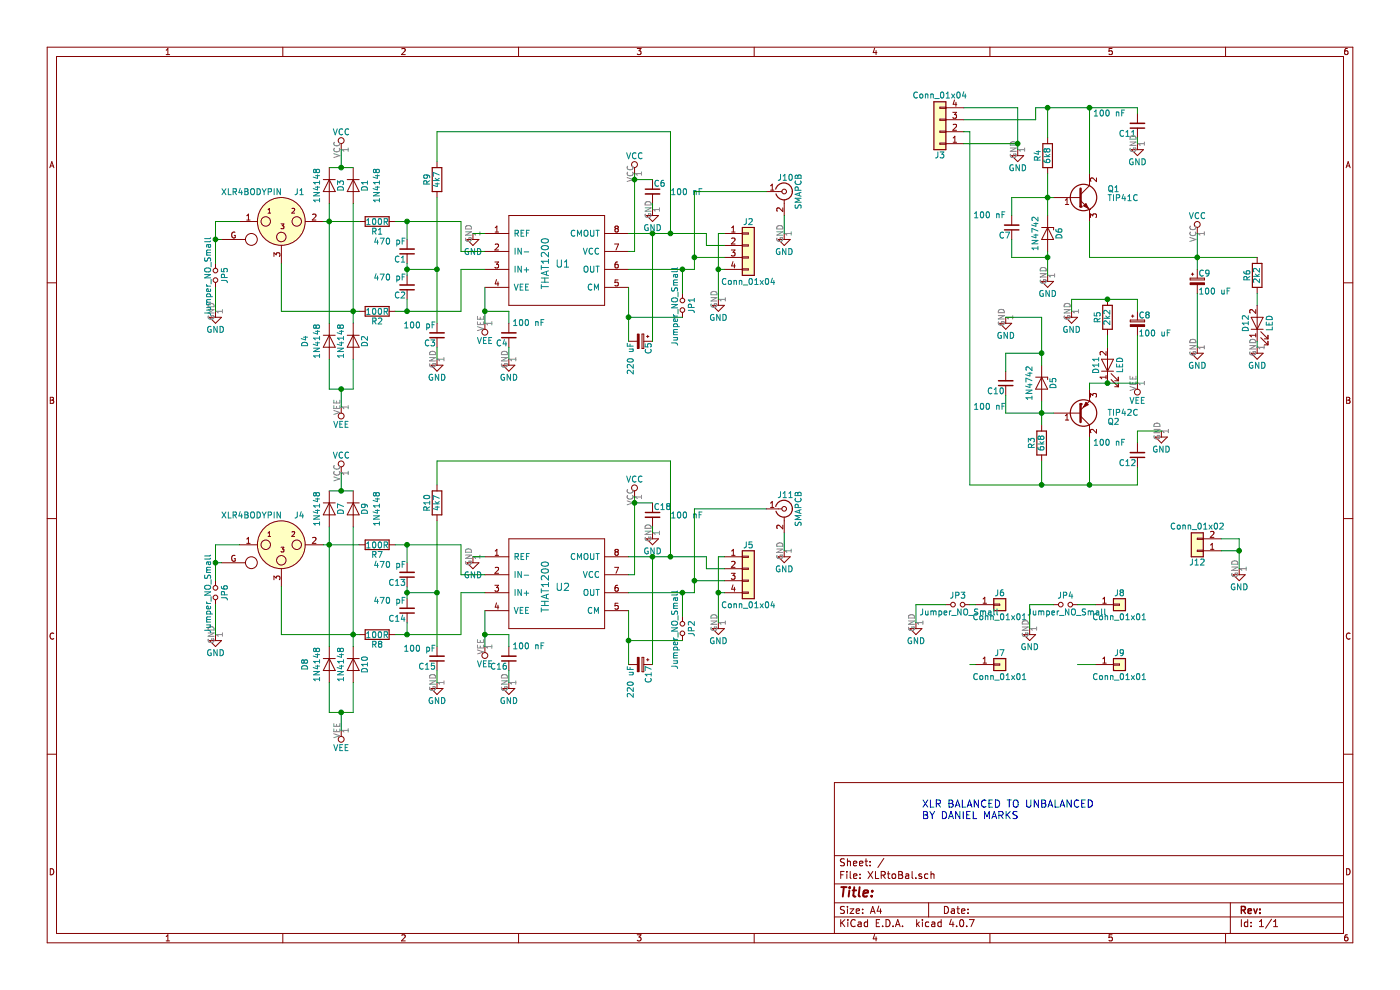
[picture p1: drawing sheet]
EESchema Schematic File Version 2
LIBS:XLRtoBal-rescue
LIBS:that1200
LIBS:power
LIBS:device
LIBS:switches
LIBS:relays
LIBS:motors
LIBS:transistors
LIBS:conn
LIBS:linear
LIBS:regul
LIBS:74xx
LIBS:cmos4000
LIBS:adc-dac
LIBS:memory
LIBS:xilinx
LIBS:microcontrollers
LIBS:dsp
LIBS:microchip
LIBS:analog_switches
LIBS:motorola
LIBS:texas
LIBS:intel
LIBS:audio
LIBS:interface
LIBS:digital-audio
LIBS:philips
LIBS:display
LIBS:cypress
LIBS:siliconi
LIBS:opto
LIBS:atmel
LIBS:contrib
LIBS:valves
LIBS:xlr4
LIBS:XLRtoBal-cache
EELAYER 25 0
EELAYER END
$Descr A4 11693 8268
encoding utf-8
Sheet 1 1
Title ""
Date ""
Rev ""
Comp ""
Comment1 ""
Comment2 ""
Comment3 ""
Comment4 ""
$EndDescr
$Comp
L GND #PWR1
U 1 1
P 1800 2600
F 0 "#PWR1" H 1800 2350 50  0001 C CNN
F 1 "GND" H 1800 2450 50  0000 C CNN
F 2 "" H 1800 2600 50  0001 C CNN
F 3 "" H 1800 2600 50  0001 C CNN
	1    1800 2600
	1    0    0    -1  
$EndComp
$Comp
L C_Small C1
U 1 1
P 3400 2100
F 0 "C1" H 3410 2170 50  0000 L CNN
F 1 "470 pF" H 3410 2020 50  0000 L CNN
F 2 "Capacitors_THT:C_Disc_D5.0mm_W2.5mm_P5.00mm" H 3400 2100 50  0001 C CNN
F 3 "" H 3400 2100 50  0001 C CNN
F 4 "C263196" H 3400 2100 60  0001 C CNN "LCSC"
	1    3400 2100
	-1   0    0    1   
$EndComp
$Comp
L R R1
U 1 1
P 3150 1850
F 0 "R1" V 3230 1850 50  0000 C CNN
F 1 "100R" V 3150 1850 50  0000 C CNN
F 2 "Resistors_THT:R_Axial_DIN0207_L6.3mm_D2.5mm_P7.62mm_Horizontal" V 3080 1850 50  0001 C CNN
F 3 "" H 3150 1850 50  0001 C CNN
F 4 "C57438" V 3150 1850 60  0001 C CNN "LCSC"
	1    3150 1850
	0    1    1    0   
$EndComp
$Comp
L R R2
U 1 1
P 3150 2600
F 0 "R2" V 3230 2600 50  0000 C CNN
F 1 "100R" V 3150 2600 50  0000 C CNN
F 2 "Resistors_THT:R_Axial_DIN0207_L6.3mm_D2.5mm_P7.62mm_Horizontal" V 3080 2600 50  0001 C CNN
F 3 "" H 3150 2600 50  0001 C CNN
F 4 "C57438" V 3150 2600 60  0001 C CNN "LCSC"
	1    3150 2600
	0    1    1    0   
$EndComp
$Comp
L C_Small C2
U 1 1
P 3400 2400
F 0 "C2" H 3410 2470 50  0000 L CNN
F 1 "470 pF" H 3410 2320 50  0000 L CNN
F 2 "Capacitors_THT:C_Disc_D5.0mm_W2.5mm_P5.00mm" H 3400 2400 50  0001 C CNN
F 3 "" H 3400 2400 50  0001 C CNN
F 4 "C263196" H 3400 2400 60  0001 C CNN "LCSC"
	1    3400 2400
	-1   0    0    1   
$EndComp
$Comp
L C_Small C3
U 1 1
P 3650 2800
F 0 "C3" H 3660 2870 50  0000 L CNN
F 1 "100 pF" H 3660 2720 50  0000 L CNN
F 2 "Capacitors_THT:C_Disc_D5.0mm_W2.5mm_P5.00mm" H 3650 2800 50  0001 C CNN
F 3 "" H 3650 2800 50  0001 C CNN
F 4 "C400081" H 3650 2800 60  0001 C CNN "LCSC"
	1    3650 2800
	-1   0    0    1   
$EndComp
$Comp
L GND #PWR7
U 1 1
P 3650 3000
F 0 "#PWR7" H 3650 2750 50  0001 C CNN
F 1 "GND" H 3650 2850 50  0000 C CNN
F 2 "" H 3650 3000 50  0001 C CNN
F 3 "" H 3650 3000 50  0001 C CNN
	1    3650 3000
	1    0    0    -1  
$EndComp
$Comp
L THAT1200 U1
U 1 1
P 4650 2150
F 0 "U1" H 4700 2100 60  0000 C CNN
F 1 "THAT1200" V 4550 2100 60  0000 C CNN
F 2 "Housings_DIP:DIP-8_W7.62mm_Socket" H 4650 2150 60  0001 C CNN
F 3 "" H 4650 2150 60  0001 C CNN
F 4 "C115171" H 4650 2150 60  0001 C CNN "LCSC"
	1    4650 2150
	1    0    0    -1  
$EndComp
$Comp
L VEE #PWR11
U 1 1
P 4050 2700
F 0 "#PWR11" H 4050 2550 50  0001 C CNN
F 1 "VEE" H 4050 2850 50  0000 C CNN
F 2 "" H 4050 2700 50  0001 C CNN
F 3 "" H 4050 2700 50  0001 C CNN
	1    4050 2700
	-1   0    0    1   
$EndComp
$Comp
L VCC #PWR15
U 1 1
P 5300 1450
F 0 "#PWR15" H 5300 1300 50  0001 C CNN
F 1 "VCC" H 5300 1600 50  0000 C CNN
F 2 "" H 5300 1450 50  0001 C CNN
F 3 "" H 5300 1450 50  0001 C CNN
	1    5300 1450
	1    0    0    -1  
$EndComp
$Comp
L C_Small C4
U 1 1
P 4250 2800
F 0 "C4" H 4260 2870 50  0000 L CNN
F 1 "100 nF" H 3950 2700 50  0000 L CNN
F 2 "Capacitors_THT:C_Disc_D5.0mm_W2.5mm_P5.00mm" H 4250 2800 50  0001 C CNN
F 3 "" H 4250 2800 50  0001 C CNN
F 4 "C454377" H 4250 2800 60  0001 C CNN "LCSC"
	1    4250 2800
	-1   0    0    1   
$EndComp
$Comp
L GND #PWR13
U 1 1
P 4250 3000
F 0 "#PWR13" H 4250 2750 50  0001 C CNN
F 1 "GND" H 4250 2850 50  0000 C CNN
F 2 "" H 4250 3000 50  0001 C CNN
F 3 "" H 4250 3000 50  0001 C CNN
	1    4250 3000
	1    0    0    -1  
$EndComp
$Comp
L C_Small C6
U 1 1
P 5450 1600
F 0 "C6" H 5460 1670 50  0000 L CNN
F 1 "100 nF" H 5600 1600 50  0000 L CNN
F 2 "Capacitors_THT:C_Disc_D5.0mm_W2.5mm_P5.00mm" H 5450 1600 50  0001 C CNN
F 3 "" H 5450 1600 50  0001 C CNN
F 4 "C454377" H 5450 1600 60  0001 C CNN "LCSC"
	1    5450 1600
	1    0    0    -1  
$EndComp
$Comp
L GND #PWR17
U 1 1
P 5450 1750
F 0 "#PWR17" H 5450 1500 50  0001 C CNN
F 1 "GND" H 5450 1600 50  0000 C CNN
F 2 "" H 5450 1750 50  0001 C CNN
F 3 "" H 5450 1750 50  0001 C CNN
	1    5450 1750
	1    0    0    -1  
$EndComp
$Comp
L GND #PWR9
U 1 1
P 3950 1950
F 0 "#PWR9" H 3950 1700 50  0001 C CNN
F 1 "GND" H 3950 1800 50  0000 C CNN
F 2 "" H 3950 1950 50  0001 C CNN
F 3 "" H 3950 1950 50  0001 C CNN
	1    3950 1950
	1    0    0    -1  
$EndComp
$Comp
L D D1
U 1 1
P 2950 1550
F 0 "D1" H 2950 1650 50  0000 C CNN
F 1 "1N4148" H 2950 1750 50  0000 C CNN
F 2 "Diodes_THT:D_DO-35_SOD27_P7.62mm_Horizontal" H 2950 1550 50  0001 C CNN
F 3 "" H 2950 1550 50  0001 C CNN
F 4 "C14516" H 2950 1550 60  0001 C CNN "LCSC"
	1    2950 1550
	0    1    1    0   
$EndComp
$Comp
L D D3
U 1 1
P 2750 1550
F 0 "D3" H 2750 1650 50  0000 C CNN
F 1 "1N4148" H 2750 1450 50  0000 C CNN
F 2 "Diodes_THT:D_DO-35_SOD27_P7.62mm_Horizontal" H 2750 1550 50  0001 C CNN
F 3 "" H 2750 1550 50  0001 C CNN
F 4 "C14516" H 2750 1550 60  0001 C CNN "LCSC"
	1    2750 1550
	0    1    1    0   
$EndComp
$Comp
L VCC #PWR3
U 1 1
P 2850 1250
F 0 "#PWR3" H 2850 1100 50  0001 C CNN
F 1 "VCC" H 2850 1400 50  0000 C CNN
F 2 "" H 2850 1250 50  0001 C CNN
F 3 "" H 2850 1250 50  0001 C CNN
	1    2850 1250
	1    0    0    -1  
$EndComp
$Comp
L D D2
U 1 1
P 2950 2850
F 0 "D2" H 2950 2950 50  0000 C CNN
F 1 "1N4148" H 2950 2750 50  0000 C CNN
F 2 "Diodes_THT:D_DO-35_SOD27_P7.62mm_Horizontal" H 2950 2850 50  0001 C CNN
F 3 "" H 2950 2850 50  0001 C CNN
F 4 "C14516" H 2950 2850 60  0001 C CNN "LCSC"
	1    2950 2850
	0    1    1    0   
$EndComp
$Comp
L D D4
U 1 1
P 2750 2850
F 0 "D4" H 2750 2650 50  0000 C CNN
F 1 "1N4148" H 2750 2750 50  0000 C CNN
F 2 "Diodes_THT:D_DO-35_SOD27_P7.62mm_Horizontal" H 2750 2850 50  0001 C CNN
F 3 "" H 2750 2850 50  0001 C CNN
F 4 "C14516" H 2750 2850 60  0001 C CNN "LCSC"
	1    2750 2850
	0    1    1    0   
$EndComp
$Comp
L VEE #PWR4
U 1 1
P 2850 3400
F 0 "#PWR4" H 2850 3250 50  0001 C CNN
F 1 "VEE" H 2850 3550 50  0000 C CNN
F 2 "" H 2850 3400 50  0001 C CNN
F 3 "" H 2850 3400 50  0001 C CNN
	1    2850 3400
	-1   0    0    1   
$EndComp
$Comp
L Jumper_NO_Small JP1
U 1 1
P 5700 2550
F 0 "JP1" H 5700 2630 50  0000 C CNN
F 1 "Jumper_NO_Small" H 5710 2490 50  0000 C CNN
F 2 "Pin_Headers:Pin_Header_Straight_1x02_Pitch2.54mm" H 5700 2550 50  0001 C CNN
F 3 "" H 5700 2550 50  0001 C CNN
	1    5700 2550
	0    1    1    0   
$EndComp
$Comp
L Conn_01x04 J2
U 1 1
P 6250 2050
F 0 "J2" H 6250 2250 50  0000 C CNN
F 1 "Conn_01x04" H 6250 1750 50  0000 C CNN
F 2 "Connectors_Terminal_Blocks:TerminalBlock_bornier-4_P5.08mm" H 6250 2050 50  0001 C CNN
F 3 "" H 6250 2050 50  0001 C CNN
F 4 "C395849" H 6250 2050 60  0001 C CNN "LCSC"
	1    6250 2050
	1    0    0    -1  
$EndComp
$Comp
L GND #PWR19
U 1 1
P 6000 2500
F 0 "#PWR19" H 6000 2250 50  0001 C CNN
F 1 "GND" H 6000 2350 50  0000 C CNN
F 2 "" H 6000 2500 50  0001 C CNN
F 3 "" H 6000 2500 50  0001 C CNN
	1    6000 2500
	1    0    0    -1  
$EndComp
$Comp
L Conn_01x04 J3
U 1 1
P 7850 1100
F 0 "J3" H 7850 1300 50  0000 C CNN
F 1 "Conn_01x04" H 7850 800 50  0000 C CNN
F 2 "XLRtoBal:TerminalBlock_bornier-4_P5.08mm_with_spade" H 7850 1100 50  0001 C CNN
F 3 "" H 7850 1100 50  0001 C CNN
F 4 "C395849" H 7850 1100 60  0001 C CNN "LCSC"
	1    7850 1100
	-1   0    0    1   
$EndComp
$Comp
L TIP41C Q1
U 1 1
P 9000 1650
F 0 "Q1" H 9250 1725 50  0000 L CNN
F 1 "TIP41C" H 9250 1650 50  0000 L CNN
F 2 "TO_SOT_Packages_THT:TO-220-3_Vertical" H 9250 1575 50  0001 L CIN
F 3 "" H 9000 1650 50  0001 L CNN
F 4 "C358526" H 9000 1650 60  0001 C CNN "LCSC"
	1    9000 1650
	1    0    0    -1  
$EndComp
$Comp
L D_Zener D6
U 1 1
P 8750 1950
F 0 "D6" H 8750 2050 50  0000 C CNN
F 1 "1N4742" H 8750 1850 50  0000 C CNN
F 2 "Diodes_THT:D_DO-41_SOD81_P7.62mm_Horizontal" H 8750 1950 50  0001 C CNN
F 3 "" H 8750 1950 50  0001 C CNN
F 4 "C36751" H 8750 1950 60  0001 C CNN "LCSC"
	1    8750 1950
	0    1    1    0   
$EndComp
$Comp
L GND #PWR28
U 1 1
P 8950 2600
F 0 "#PWR28" H 8950 2350 50  0001 C CNN
F 1 "GND" H 8950 2450 50  0000 C CNN
F 2 "" H 8950 2600 50  0001 C CNN
F 3 "" H 8950 2600 50  0001 C CNN
	1    8950 2600
	1    0    0    -1  
$EndComp
$Comp
L R R4
U 1 1
P 8750 1300
F 0 "R4" V 8830 1300 50  0000 C CNN
F 1 "6k8" V 8750 1300 50  0000 C CNN
F 2 "Resistors_THT:R_Axial_DIN0309_L9.0mm_D3.2mm_P12.70mm_Horizontal" V 8680 1300 50  0001 C CNN
F 3 "" H 8750 1300 50  0001 C CNN
F 4 "C176446" V 8750 1300 60  0001 C CNN "LCSC"
	1    8750 1300
	-1   0    0    1   
$EndComp
$Comp
L VCC #PWR32
U 1 1
P 10000 1950
F 0 "#PWR32" H 10000 1800 50  0001 C CNN
F 1 "VCC" H 10000 2100 50  0000 C CNN
F 2 "" H 10000 1950 50  0001 C CNN
F 3 "" H 10000 1950 50  0001 C CNN
	1    10000 1950
	1    0    0    -1  
$EndComp
$Comp
L C_Small C7
U 1 1
P 8450 1900
F 0 "C7" H 8460 1970 50  0000 L CNN
F 1 "100 nF" H 8500 1800 50  0000 L CNN
F 2 "Capacitors_THT:C_Disc_D5.0mm_W2.5mm_P5.00mm" H 8450 1900 50  0001 C CNN
F 3 "" H 8450 1900 50  0001 C CNN
F 4 "C454377" H 8450 1900 60  0001 C CNN "LCSC"
	1    8450 1900
	-1   0    0    1   
$EndComp
$Comp
L GND #PWR25
U 1 1
P 8500 1250
F 0 "#PWR25" H 8500 1000 50  0001 C CNN
F 1 "GND" H 8500 1100 50  0000 C CNN
F 2 "" H 8500 1250 50  0001 C CNN
F 3 "" H 8500 1250 50  0001 C CNN
	1    8500 1250
	1    0    0    -1  
$EndComp
$Comp
L CP_Small C9
U 1 1
P 10000 2350
F 0 "C9" H 10010 2420 50  0000 L CNN
F 1 "100 uF" H 10010 2270 50  0000 L CNN
F 2 "Capacitors_THT:CP_Radial_D10.0mm_P5.00mm" H 10000 2350 50  0001 C CNN
F 3 "" H 10000 2350 50  0001 C CNN
F 4 "C125770" H 10000 2350 60  0001 C CNN "LCSC"
	1    10000 2350
	1    0    0    -1  
$EndComp
$Comp
L GND #PWR33
U 1 1
P 10000 2900
F 0 "#PWR33" H 10000 2650 50  0001 C CNN
F 1 "GND" H 10000 2750 50  0000 C CNN
F 2 "" H 10000 2900 50  0001 C CNN
F 3 "" H 10000 2900 50  0001 C CNN
	1    10000 2900
	1    0    0    -1  
$EndComp
$Comp
L TIP42C Q2
U 1 1
P 9000 3450
F 0 "Q2" H 9250 3525 50  0000 L CNN
F 1 "TIP42C" H 9250 3450 50  0000 L CNN
F 2 "TO_SOT_Packages_THT:TO-220-3_Vertical" H 9250 3375 50  0001 L CIN
F 3 "" H 9000 3450 50  0001 L CNN
F 4 "C358527" H 9000 3450 60  0001 C CNN "LCSC"
	1    9000 3450
	1    0    0    1   
$EndComp
$Comp
L D_Zener D5
U 1 1
P 8700 3200
F 0 "D5" H 8700 3300 50  0000 C CNN
F 1 "1N4742" H 8700 3100 50  0000 C CNN
F 2 "Diodes_THT:D_DO-41_SOD81_P7.62mm_Horizontal" H 8700 3200 50  0001 C CNN
F 3 "" H 8700 3200 50  0001 C CNN
F 4 "C36751" H 8700 3200 60  0001 C CNN "LCSC"
	1    8700 3200
	0    1    1    0   
$EndComp
$Comp
L R R3
U 1 1
P 8700 3700
F 0 "R3" V 8780 3700 50  0000 C CNN
F 1 "6k8" V 8700 3700 50  0000 C CNN
F 2 "Resistors_THT:R_Axial_DIN0309_L9.0mm_D3.2mm_P12.70mm_Horizontal" V 8630 3700 50  0001 C CNN
F 3 "" H 8700 3700 50  0001 C CNN
F 4 "C176446" V 8700 3700 60  0001 C CNN "LCSC"
	1    8700 3700
	-1   0    0    1   
$EndComp
$Comp
L VEE #PWR30
U 1 1
P 9500 3200
F 0 "#PWR30" H 9500 3050 50  0001 C CNN
F 1 "VEE" H 9500 3350 50  0000 C CNN
F 2 "" H 9500 3200 50  0001 C CNN
F 3 "" H 9500 3200 50  0001 C CNN
	1    9500 3200
	-1   0    0    1   
$EndComp
$Comp
L CP_Small C8
U 1 1
P 9500 2700
F 0 "C8" H 9510 2770 50  0000 L CNN
F 1 "100 uF" H 9510 2620 50  0000 L CNN
F 2 "Capacitors_THT:CP_Radial_D10.0mm_P5.00mm" H 9500 2700 50  0001 C CNN
F 3 "" H 9500 2700 50  0001 C CNN
F 4 "C125770" H 9500 2700 60  0001 C CNN "LCSC"
	1    9500 2700
	1    0    0    -1  
$EndComp
$Comp
L C_Small C10
U 1 1
P 8400 3200
F 0 "C10" H 8410 3270 50  0000 L CNN
F 1 "100 nF" H 8400 3400 50  0000 L CNN
F 2 "Capacitors_THT:C_Disc_D5.0mm_W2.5mm_P5.00mm" H 8400 3200 50  0001 C CNN
F 3 "" H 8400 3200 50  0001 C CNN
F 4 "C454377" H 8400 3200 60  0001 C CNN "LCSC"
	1    8400 3200
	-1   0    0    1   
$EndComp
$Comp
L R R6
U 1 1
P 10500 2300
F 0 "R6" V 10580 2300 50  0000 C CNN
F 1 "2k2" V 10500 2300 50  0000 C CNN
F 2 "Resistors_THT:R_Axial_DIN0207_L6.3mm_D2.5mm_P7.62mm_Horizontal" V 10430 2300 50  0001 C CNN
F 3 "" H 10500 2300 50  0001 C CNN
F 4 "C58595" V 10500 2300 60  0001 C CNN "LCSC"
	1    10500 2300
	-1   0    0    1   
$EndComp
$Comp
L R R5
U 1 1
P 9250 2650
F 0 "R5" V 9330 2650 50  0000 C CNN
F 1 "2k2" V 9250 2650 50  0000 C CNN
F 2 "Resistors_THT:R_Axial_DIN0207_L6.3mm_D2.5mm_P7.62mm_Horizontal" V 9180 2650 50  0001 C CNN
F 3 "" H 9250 2650 50  0001 C CNN
F 4 "C58595" V 9250 2650 60  0001 C CNN "LCSC"
	1    9250 2650
	-1   0    0    1   
$EndComp
$Comp
L GND #PWR35
U 1 1
P 10500 2900
F 0 "#PWR35" H 10500 2650 50  0001 C CNN
F 1 "GND" H 10500 2750 50  0000 C CNN
F 2 "" H 10500 2900 50  0001 C CNN
F 3 "" H 10500 2900 50  0001 C CNN
	1    10500 2900
	1    0    0    -1  
$EndComp
$Comp
L GND #PWR27
U 1 1
P 8750 2300
F 0 "#PWR27" H 8750 2050 50  0001 C CNN
F 1 "GND" H 8750 2150 50  0000 C CNN
F 2 "" H 8750 2300 50  0001 C CNN
F 3 "" H 8750 2300 50  0001 C CNN
	1    8750 2300
	1    0    0    -1  
$EndComp
$Comp
L GND #PWR24
U 1 1
P 8400 2650
F 0 "#PWR24" H 8400 2400 50  0001 C CNN
F 1 "GND" H 8400 2500 50  0000 C CNN
F 2 "" H 8400 2650 50  0001 C CNN
F 3 "" H 8400 2650 50  0001 C CNN
	1    8400 2650
	1    0    0    -1  
$EndComp
$Comp
L C_Small C11
U 1 1
P 9500 1050
F 0 "C11" H 9510 1120 50  0000 L CNN
F 1 "100 nF" H 9600 950 50  0000 L CNN
F 2 "Capacitors_THT:C_Disc_D5.0mm_W2.5mm_P5.00mm" H 9500 1050 50  0001 C CNN
F 3 "" H 9500 1050 50  0001 C CNN
F 4 "C454377" H 9500 1050 60  0001 C CNN "LCSC"
	1    9500 1050
	-1   0    0    1   
$EndComp
$Comp
L GND #PWR29
U 1 1
P 9500 1200
F 0 "#PWR29" H 9500 950 50  0001 C CNN
F 1 "GND" H 9500 1050 50  0000 C CNN
F 2 "" H 9500 1200 50  0001 C CNN
F 3 "" H 9500 1200 50  0001 C CNN
	1    9500 1200
	1    0    0    -1  
$EndComp
$Comp
L C_Small C12
U 1 1
P 9500 3800
F 0 "C12" H 9510 3870 50  0000 L CNN
F 1 "100 nF" H 9600 3700 50  0000 L CNN
F 2 "Capacitors_THT:C_Disc_D5.0mm_W2.5mm_P5.00mm" H 9500 3800 50  0001 C CNN
F 3 "" H 9500 3800 50  0001 C CNN
F 4 "C454377" H 9500 3800 60  0001 C CNN "LCSC"
	1    9500 3800
	-1   0    0    1   
$EndComp
$Comp
L GND #PWR31
U 1 1
P 9700 3600
F 0 "#PWR31" H 9700 3350 50  0001 C CNN
F 1 "GND" H 9700 3450 50  0000 C CNN
F 2 "" H 9700 3600 50  0001 C CNN
F 3 "" H 9700 3600 50  0001 C CNN
	1    9700 3600
	1    0    0    -1  
$EndComp
$Comp
L GND #PWR2
U 1 1
P 1800 5300
F 0 "#PWR2" H 1800 5050 50  0001 C CNN
F 1 "GND" H 1800 5150 50  0000 C CNN
F 2 "" H 1800 5300 50  0001 C CNN
F 3 "" H 1800 5300 50  0001 C CNN
	1    1800 5300
	1    0    0    -1  
$EndComp
$Comp
L C_Small C13
U 1 1
P 3400 4800
F 0 "C13" H 3410 4870 50  0000 L CNN
F 1 "470 pF" H 3410 4720 50  0000 L CNN
F 2 "Capacitors_THT:C_Disc_D5.0mm_W2.5mm_P5.00mm" H 3400 4800 50  0001 C CNN
F 3 "" H 3400 4800 50  0001 C CNN
F 4 "C263196" H 3400 4800 60  0001 C CNN "LCSC"
	1    3400 4800
	-1   0    0    1   
$EndComp
$Comp
L R R7
U 1 1
P 3150 4550
F 0 "R7" V 3230 4550 50  0000 C CNN
F 1 "100R" V 3150 4550 50  0000 C CNN
F 2 "Resistors_THT:R_Axial_DIN0207_L6.3mm_D2.5mm_P7.62mm_Horizontal" V 3080 4550 50  0001 C CNN
F 3 "" H 3150 4550 50  0001 C CNN
F 4 "C57438" V 3150 4550 60  0001 C CNN "LCSC"
	1    3150 4550
	0    1    1    0   
$EndComp
$Comp
L R R8
U 1 1
P 3150 5300
F 0 "R8" V 3230 5300 50  0000 C CNN
F 1 "100R" V 3150 5300 50  0000 C CNN
F 2 "Resistors_THT:R_Axial_DIN0207_L6.3mm_D2.5mm_P7.62mm_Horizontal" V 3080 5300 50  0001 C CNN
F 3 "" H 3150 5300 50  0001 C CNN
F 4 "C57438" V 3150 5300 60  0001 C CNN "LCSC"
	1    3150 5300
	0    1    1    0   
$EndComp
$Comp
L C_Small C14
U 1 1
P 3400 5100
F 0 "C14" H 3410 5170 50  0000 L CNN
F 1 "470 pF" H 3410 5020 50  0000 L CNN
F 2 "Capacitors_THT:C_Disc_D5.0mm_W2.5mm_P5.00mm" H 3400 5100 50  0001 C CNN
F 3 "" H 3400 5100 50  0001 C CNN
F 4 "C263196" H 3400 5100 60  0001 C CNN "LCSC"
	1    3400 5100
	-1   0    0    1   
$EndComp
$Comp
L C_Small C15
U 1 1
P 3650 5500
F 0 "C15" H 3660 5570 50  0000 L CNN
F 1 "100 pF" H 3660 5420 50  0000 L CNN
F 2 "Capacitors_THT:C_Disc_D5.0mm_W2.5mm_P5.00mm" H 3650 5500 50  0001 C CNN
F 3 "" H 3650 5500 50  0001 C CNN
F 4 "C400081" H 3650 5500 60  0001 C CNN "LCSC"
	1    3650 5500
	-1   0    0    1   
$EndComp
$Comp
L GND #PWR8
U 1 1
P 3650 5700
F 0 "#PWR8" H 3650 5450 50  0001 C CNN
F 1 "GND" H 3650 5550 50  0000 C CNN
F 2 "" H 3650 5700 50  0001 C CNN
F 3 "" H 3650 5700 50  0001 C CNN
	1    3650 5700
	1    0    0    -1  
$EndComp
$Comp
L THAT1200 U2
U 1 1
P 4650 4850
F 0 "U2" H 4700 4800 60  0000 C CNN
F 1 "THAT1200" V 4550 4800 60  0000 C CNN
F 2 "Housings_DIP:DIP-8_W7.62mm_Socket" H 4650 4850 60  0001 C CNN
F 3 "" H 4650 4850 60  0001 C CNN
F 4 "C115171" H 4650 4850 60  0001 C CNN "LCSC"
	1    4650 4850
	1    0    0    -1  
$EndComp
$Comp
L VEE #PWR12
U 1 1
P 4050 5400
F 0 "#PWR12" H 4050 5250 50  0001 C CNN
F 1 "VEE" H 4050 5550 50  0000 C CNN
F 2 "" H 4050 5400 50  0001 C CNN
F 3 "" H 4050 5400 50  0001 C CNN
	1    4050 5400
	-1   0    0    1   
$EndComp
$Comp
L VCC #PWR16
U 1 1
P 5300 4150
F 0 "#PWR16" H 5300 4000 50  0001 C CNN
F 1 "VCC" H 5300 4300 50  0000 C CNN
F 2 "" H 5300 4150 50  0001 C CNN
F 3 "" H 5300 4150 50  0001 C CNN
	1    5300 4150
	1    0    0    -1  
$EndComp
$Comp
L C_Small C16
U 1 1
P 4250 5500
F 0 "C16" H 4260 5570 50  0000 L CNN
F 1 "100 nF" H 3950 5400 50  0000 L CNN
F 2 "Capacitors_THT:C_Disc_D5.0mm_W2.5mm_P5.00mm" H 4250 5500 50  0001 C CNN
F 3 "" H 4250 5500 50  0001 C CNN
F 4 "C454377" H 4250 5500 60  0001 C CNN "LCSC"
	1    4250 5500
	-1   0    0    1   
$EndComp
$Comp
L GND #PWR14
U 1 1
P 4250 5700
F 0 "#PWR14" H 4250 5450 50  0001 C CNN
F 1 "GND" H 4250 5550 50  0000 C CNN
F 2 "" H 4250 5700 50  0001 C CNN
F 3 "" H 4250 5700 50  0001 C CNN
	1    4250 5700
	1    0    0    -1  
$EndComp
$Comp
L C_Small C18
U 1 1
P 5450 4300
F 0 "C18" H 5460 4370 50  0000 L CNN
F 1 "100 nF" H 5600 4300 50  0000 L CNN
F 2 "Capacitors_THT:C_Disc_D5.0mm_W2.5mm_P5.00mm" H 5450 4300 50  0001 C CNN
F 3 "" H 5450 4300 50  0001 C CNN
F 4 "C454377" H 5450 4300 60  0001 C CNN "LCSC"
	1    5450 4300
	1    0    0    -1  
$EndComp
$Comp
L GND #PWR18
U 1 1
P 5450 4450
F 0 "#PWR18" H 5450 4200 50  0001 C CNN
F 1 "GND" H 5450 4300 50  0000 C CNN
F 2 "" H 5450 4450 50  0001 C CNN
F 3 "" H 5450 4450 50  0001 C CNN
	1    5450 4450
	1    0    0    -1  
$EndComp
$Comp
L GND #PWR10
U 1 1
P 3950 4650
F 0 "#PWR10" H 3950 4400 50  0001 C CNN
F 1 "GND" H 3950 4500 50  0000 C CNN
F 2 "" H 3950 4650 50  0001 C CNN
F 3 "" H 3950 4650 50  0001 C CNN
	1    3950 4650
	1    0    0    -1  
$EndComp
$Comp
L D D9
U 1 1
P 2950 4250
F 0 "D9" H 2950 4350 50  0000 C CNN
F 1 "1N4148" H 2950 4450 50  0000 C CNN
F 2 "Diodes_THT:D_DO-35_SOD27_P7.62mm_Horizontal" H 2950 4250 50  0001 C CNN
F 3 "" H 2950 4250 50  0001 C CNN
F 4 "C14516" H 2950 4250 60  0001 C CNN "LCSC"
	1    2950 4250
	0    1    1    0   
$EndComp
$Comp
L D D7
U 1 1
P 2750 4250
F 0 "D7" H 2750 4350 50  0000 C CNN
F 1 "1N4148" H 2750 4150 50  0000 C CNN
F 2 "Diodes_THT:D_DO-35_SOD27_P7.62mm_Horizontal" H 2750 4250 50  0001 C CNN
F 3 "" H 2750 4250 50  0001 C CNN
F 4 "C14516" H 2750 4250 60  0001 C CNN "LCSC"
	1    2750 4250
	0    1    1    0   
$EndComp
$Comp
L VCC #PWR5
U 1 1
P 2850 3950
F 0 "#PWR5" H 2850 3800 50  0001 C CNN
F 1 "VCC" H 2850 4100 50  0000 C CNN
F 2 "" H 2850 3950 50  0001 C CNN
F 3 "" H 2850 3950 50  0001 C CNN
	1    2850 3950
	1    0    0    -1  
$EndComp
$Comp
L D D10
U 1 1
P 2950 5550
F 0 "D10" H 2950 5650 50  0000 C CNN
F 1 "1N4148" H 2950 5450 50  0000 C CNN
F 2 "Diodes_THT:D_DO-35_SOD27_P7.62mm_Horizontal" H 2950 5550 50  0001 C CNN
F 3 "" H 2950 5550 50  0001 C CNN
F 4 "C14516" H 2950 5550 60  0001 C CNN "LCSC"
	1    2950 5550
	0    1    1    0   
$EndComp
$Comp
L D D8
U 1 1
P 2750 5550
F 0 "D8" H 2750 5350 50  0000 C CNN
F 1 "1N4148" H 2750 5450 50  0000 C CNN
F 2 "Diodes_THT:D_DO-35_SOD27_P7.62mm_Horizontal" H 2750 5550 50  0001 C CNN
F 3 "" H 2750 5550 50  0001 C CNN
F 4 "C14516" H 2750 5550 60  0001 C CNN "LCSC"
	1    2750 5550
	0    1    1    0   
$EndComp
$Comp
L VEE #PWR6
U 1 1
P 2850 6100
F 0 "#PWR6" H 2850 5950 50  0001 C CNN
F 1 "VEE" H 2850 6250 50  0000 C CNN
F 2 "" H 2850 6100 50  0001 C CNN
F 3 "" H 2850 6100 50  0001 C CNN
	1    2850 6100
	-1   0    0    1   
$EndComp
$Comp
L Jumper_NO_Small JP2
U 1 1
P 5700 5250
F 0 "JP2" H 5700 5330 50  0000 C CNN
F 1 "Jumper_NO_Small" H 5710 5190 50  0000 C CNN
F 2 "Pin_Headers:Pin_Header_Straight_1x02_Pitch2.54mm" H 5700 5250 50  0001 C CNN
F 3 "" H 5700 5250 50  0001 C CNN
	1    5700 5250
	0    1    1    0   
$EndComp
$Comp
L Conn_01x04 J5
U 1 1
P 6250 4750
F 0 "J5" H 6250 4950 50  0000 C CNN
F 1 "Conn_01x04" H 6250 4450 50  0000 C CNN
F 2 "Connectors_Terminal_Blocks:TerminalBlock_bornier-4_P5.08mm" H 6250 4750 50  0001 C CNN
F 3 "" H 6250 4750 50  0001 C CNN
F 4 "C395849" H 6250 4750 60  0001 C CNN "LCSC"
	1    6250 4750
	1    0    0    -1  
$EndComp
$Comp
L GND #PWR20
U 1 1
P 6000 5200
F 0 "#PWR20" H 6000 4950 50  0001 C CNN
F 1 "GND" H 6000 5050 50  0000 C CNN
F 2 "" H 6000 5200 50  0001 C CNN
F 3 "" H 6000 5200 50  0001 C CNN
	1    6000 5200
	1    0    0    -1  
$EndComp
Text Notes 7700 6850 0    60   ~ 0
XLR BALANCED TO UNBALANCED\nBY DANIEL MARKS
$Comp
L Conn_01x01 J6
U 1 1
P 8350 5050
F 0 "J6" H 8350 5150 50  0000 C CNN
F 1 "Conn_01x01" H 8350 4950 50  0000 C CNN
F 2 "Connectors:1pin" H 8350 5050 50  0001 C CNN
F 3 "" H 8350 5050 50  0001 C CNN
	1    8350 5050
	1    0    0    -1  
$EndComp
$Comp
L Conn_01x01 J8
U 1 1
P 9350 5050
F 0 "J8" H 9350 5150 50  0000 C CNN
F 1 "Conn_01x01" H 9350 4950 50  0000 C CNN
F 2 "Connectors:1pin" H 9350 5050 50  0001 C CNN
F 3 "" H 9350 5050 50  0001 C CNN
	1    9350 5050
	1    0    0    -1  
$EndComp
$Comp
L Conn_01x01 J9
U 1 1
P 9350 5550
F 0 "J9" H 9350 5650 50  0000 C CNN
F 1 "Conn_01x01" H 9350 5450 50  0000 C CNN
F 2 "Connectors:1pin" H 9350 5550 50  0001 C CNN
F 3 "" H 9350 5550 50  0001 C CNN
	1    9350 5550
	1    0    0    -1  
$EndComp
$Comp
L Conn_01x01 J7
U 1 1
P 8350 5550
F 0 "J7" H 8350 5650 50  0000 C CNN
F 1 "Conn_01x01" H 8350 5450 50  0000 C CNN
F 2 "Connectors:1pin" H 8350 5550 50  0001 C CNN
F 3 "" H 8350 5550 50  0001 C CNN
	1    8350 5550
	1    0    0    -1  
$EndComp
$Comp
L Conn_Coaxial J11
U 1 1
P 6550 4250
F 0 "J11" H 6560 4370 50  0000 C CNN
F 1 "SMAPCB" V 6665 4250 50  0000 C CNN
F 2 "Connectors:SMA_THT_Jack_Straight" H 6550 4250 50  0001 C CNN
F 3 "" H 6550 4250 50  0001 C CNN
F 4 "C496549" H 6550 4250 60  0001 C CNN "LCSC"
	1    6550 4250
	1    0    0    -1  
$EndComp
$Comp
L GND #PWR22
U 1 1
P 6550 4600
F 0 "#PWR22" H 6550 4350 50  0001 C CNN
F 1 "GND" H 6550 4450 50  0000 C CNN
F 2 "" H 6550 4600 50  0001 C CNN
F 3 "" H 6550 4600 50  0001 C CNN
	1    6550 4600
	1    0    0    -1  
$EndComp
$Comp
L Conn_Coaxial J10
U 1 1
P 6550 1600
F 0 "J10" H 6560 1720 50  0000 C CNN
F 1 "SMAPCB" V 6665 1600 50  0000 C CNN
F 2 "Connectors:SMA_THT_Jack_Straight" H 6550 1600 50  0001 C CNN
F 3 "" H 6550 1600 50  0001 C CNN
F 4 "C496549" H 6550 1600 60  0001 C CNN "LCSC"
	1    6550 1600
	1    0    0    -1  
$EndComp
$Comp
L GND #PWR21
U 1 1
P 6550 1950
F 0 "#PWR21" H 6550 1700 50  0001 C CNN
F 1 "GND" H 6550 1800 50  0000 C CNN
F 2 "" H 6550 1950 50  0001 C CNN
F 3 "" H 6550 1950 50  0001 C CNN
	1    6550 1950
	1    0    0    -1  
$EndComp
$Comp
L CP_Small C17
U 1 1
P 5350 5550
F 0 "C17" H 5360 5620 50  0000 L CNN
F 1 "220 uF" H 5360 5470 50  0000 L CNN
F 2 "Capacitors_THT:CP_Radial_D8.0mm_P5.00mm" H 5350 5550 50  0001 C CNN
F 3 "" H 5350 5550 50  0001 C CNN
F 4 "C239308" H 5350 5550 60  0001 C CNN "LCSC"
	1    5350 5550
	0    1    1    0   
$EndComp
$Comp
L CP_Small C5
U 1 1
P 5350 2850
F 0 "C5" H 5360 2920 50  0000 L CNN
F 1 "220 uF" H 5360 2770 50  0000 L CNN
F 2 "Capacitors_THT:CP_Radial_D8.0mm_P5.00mm" H 5350 2850 50  0001 C CNN
F 3 "" H 5350 2850 50  0001 C CNN
F 4 "C239308" H 5350 2850 60  0001 C CNN "LCSC"
	1    5350 2850
	0    1    1    0   
$EndComp
$Comp
L GND #PWR23
U 1 1
P 7650 5200
F 0 "#PWR23" H 7650 4950 50  0001 C CNN
F 1 "GND" H 7650 5050 50  0000 C CNN
F 2 "" H 7650 5200 50  0001 C CNN
F 3 "" H 7650 5200 50  0001 C CNN
	1    7650 5200
	1    0    0    -1  
$EndComp
$Comp
L GND #PWR26
U 1 1
P 8600 5250
F 0 "#PWR26" H 8600 5000 50  0001 C CNN
F 1 "GND" H 8600 5100 50  0000 C CNN
F 2 "" H 8600 5250 50  0001 C CNN
F 3 "" H 8600 5250 50  0001 C CNN
	1    8600 5250
	1    0    0    -1  
$EndComp
$Comp
L LED D11
U 1 1
P 9250 3050
F 0 "D11" H 9250 3150 50  0000 C CNN
F 1 "LED" H 9250 2950 50  0000 C CNN
F 2 "LEDs:LED_D3.0mm" H 9250 3050 50  0001 C CNN
F 3 "" H 9250 3050 50  0001 C CNN
	1    9250 3050
	0    -1   -1   0   
$EndComp
$Comp
L LED D12
U 1 1
P 10500 2700
F 0 "D12" H 10500 2800 50  0000 C CNN
F 1 "LED" H 10500 2600 50  0000 C CNN
F 2 "LEDs:LED_D3.0mm" H 10500 2700 50  0001 C CNN
F 3 "" H 10500 2700 50  0001 C CNN
	1    10500 2700
	0    -1   -1   0   
$EndComp
$Comp
L R R10
U 1 1
P 3650 4200
F 0 "R10" V 3730 4200 50  0000 C CNN
F 1 "4k7" V 3650 4200 50  0000 C CNN
F 2 "Resistors_THT:R_Axial_DIN0207_L6.3mm_D2.5mm_P7.62mm_Horizontal" V 3580 4200 50  0001 C CNN
F 3 "" H 3650 4200 50  0001 C CNN
F 4 "C57438" V 3650 4200 60  0001 C CNN "LCSC"
	1    3650 4200
	-1   0    0    1   
$EndComp
$Comp
L R R9
U 1 1
P 3650 1500
F 0 "R9" V 3730 1500 50  0000 C CNN
F 1 "4k7" V 3650 1500 50  0000 C CNN
F 2 "Resistors_THT:R_Axial_DIN0207_L6.3mm_D2.5mm_P7.62mm_Horizontal" V 3580 1500 50  0001 C CNN
F 3 "" H 3650 1500 50  0001 C CNN
F 4 "C57438" V 3650 1500 60  0001 C CNN "LCSC"
	1    3650 1500
	-1   0    0    1   
$EndComp
$Comp
L Jumper_NO_Small JP3
U 1 1
P 8000 5050
F 0 "JP3" H 8000 5130 50  0000 C CNN
F 1 "Jumper_NO_Small" H 8010 4990 50  0000 C CNN
F 2 "Pin_Headers:Pin_Header_Straight_1x02_Pitch2.54mm" H 8000 5050 50  0001 C CNN
F 3 "" H 8000 5050 50  0001 C CNN
	1    8000 5050
	1    0    0    -1  
$EndComp
$Comp
L Jumper_NO_Small JP4
U 1 1
P 8900 5050
F 0 "JP4" H 8900 5130 50  0000 C CNN
F 1 "Jumper_NO_Small" H 8910 4990 50  0000 C CNN
F 2 "Pin_Headers:Pin_Header_Straight_1x02_Pitch2.54mm" H 8900 5050 50  0001 C CNN
F 3 "" H 8900 5050 50  0001 C CNN
	1    8900 5050
	1    0    0    -1  
$EndComp
$Comp
L XLR4BODYPIN J1
U 1 1
P 2350 1850
F 0 "J1" H 2500 2100 50  0000 C CNN
F 1 "XLR4BODYPIN" H 2100 2100 50  0000 C CNN
F 2 "" H 2350 1850 50  0001 C CNN
F 3 "" H 2350 1850 50  0001 C CNN
	1    2350 1850
	1    0    0    -1  
$EndComp
$Comp
L XLR4BODYPIN J4
U 1 1
P 2350 4550
F 0 "J4" H 2500 4800 50  0000 C CNN
F 1 "XLR4BODYPIN" H 2100 4800 50  0000 C CNN
F 2 "" H 2350 4550 50  0001 C CNN
F 3 "" H 2350 4550 50  0001 C CNN
	1    2350 4550
	1    0    0    -1  
$EndComp
$Comp
L Conn_01x02 J12
U 1 1
P 10000 4600
F 0 "J12" H 10000 4700 50  0000 C CNN
F 1 "Conn_01x02" H 10000 4400 50  0000 C CNN
F 2 "XLRtoBal:TerminalBlock_bornier-2_P5.08mm_with_spade" H 10000 4600 50  0001 C CNN
F 3 "" H 10000 4600 50  0001 C CNN
	1    10000 4600
	-1   0    0    1   
$EndComp
$Comp
L GND #PWR34
U 1 1
P 10350 4750
F 0 "#PWR34" H 10350 4500 50  0001 C CNN
F 1 "GND" H 10350 4600 50  0000 C CNN
F 2 "" H 10350 4750 50  0001 C CNN
F 3 "" H 10350 4750 50  0001 C CNN
	1    10350 4750
	1    0    0    -1  
$EndComp
Wire Wire Line
	1800 1850 2000 1850
Wire Wire Line
	2700 1850 3000 1850
Wire Wire Line
	2350 2200 2350 2600
Wire Wire Line
	2350 2600 3000 2600
Wire Wire Line
	3400 2000 3400 1850
Wire Wire Line
	3300 1850 3850 1850
Wire Wire Line
	3400 2200 3400 2300
Wire Wire Line
	3400 2500 3400 2600
Wire Wire Line
	3300 2600 3850 2600
Wire Wire Line
	3650 1650 3650 2700
Wire Wire Line
	3650 2250 3400 2250
Connection ~ 3400 2250
Wire Wire Line
	3650 3000 3650 2900
Wire Wire Line
	3850 1850 3850 2100
Wire Wire Line
	3850 2100 4050 2100
Connection ~ 3400 1850
Wire Wire Line
	3850 2600 3850 2250
Wire Wire Line
	3850 2250 4050 2250
Connection ~ 3400 2600
Wire Wire Line
	4050 2400 4050 2700
Wire Wire Line
	5300 1450 5300 2100
Wire Wire Line
	4250 2700 4250 2600
Wire Wire Line
	4250 2600 4050 2600
Connection ~ 4050 2600
Wire Wire Line
	4250 3000 4250 2900
Wire Wire Line
	5450 1500 5300 1500
Connection ~ 5300 1500
Wire Wire Line
	5450 1750 5450 1700
Wire Wire Line
	4050 1950 3950 1950
Wire Wire Line
	5300 2100 5250 2100
Wire Wire Line
	2950 1700 2950 2700
Connection ~ 2950 2600
Wire Wire Line
	2950 3250 2950 3000
Wire Wire Line
	2750 3250 2950 3250
Wire Wire Line
	5250 2400 5250 2850
Wire Wire Line
	5250 2650 5700 2650
Wire Wire Line
	5700 2450 5700 2250
Wire Wire Line
	5800 2250 5250 2250
Wire Wire Line
	6000 1950 6000 2500
Wire Wire Line
	6000 2250 6050 2250
Wire Wire Line
	5800 1600 5800 2250
Wire Wire Line
	5800 2150 6050 2150
Wire Wire Line
	5250 1950 5900 1950
Wire Wire Line
	5900 1950 5900 2050
Wire Wire Line
	5900 2050 6050 2050
Wire Wire Line
	6000 1950 6050 1950
Connection ~ 6000 2250
Connection ~ 5250 2650
Wire Wire Line
	5450 2850 5450 1950
Connection ~ 5450 1950
Wire Wire Line
	8750 2100 8750 2300
Wire Wire Line
	8450 2150 8750 2150
Wire Wire Line
	9100 2150 10500 2150
Wire Wire Line
	8750 1450 8750 1800
Wire Wire Line
	8450 1650 8800 1650
Wire Wire Line
	8050 900  8500 900 
Wire Wire Line
	8650 900  9500 900 
Wire Wire Line
	9100 900  9100 1450
Wire Wire Line
	10000 1950 10000 2250
Wire Wire Line
	8450 1800 8450 1650
Connection ~ 8750 1650
Wire Wire Line
	8450 2150 8450 2000
Connection ~ 8750 2150
Wire Wire Line
	8750 1150 8750 900 
Wire Wire Line
	8500 900  8500 1250
Wire Wire Line
	10000 2900 10000 2450
Connection ~ 10000 2150
Wire Wire Line
	8100 4050 9500 4050
Wire Wire Line
	9100 4050 9100 3650
Wire Wire Line
	8700 3850 8700 4050
Connection ~ 8700 4050
Wire Wire Line
	8700 3350 8700 3550
Wire Wire Line
	8400 3450 8800 3450
Connection ~ 8700 3450
Wire Wire Line
	8700 2650 8700 3050
Wire Wire Line
	8400 2950 8700 2950
Wire Wire Line
	9100 3200 9100 3250
Connection ~ 5700 2250
Wire Wire Line
	9100 1850 9100 2150
Wire Wire Line
	8400 3300 8400 3450
Wire Wire Line
	8400 2950 8400 3100
Wire Wire Line
	8950 2500 9500 2500
Wire Wire Line
	9500 2500 9500 2600
Wire Wire Line
	8950 2500 8950 2600
Connection ~ 9250 2500
Wire Wire Line
	8400 2650 8700 2650
Connection ~ 8700 2950
Wire Wire Line
	9500 3200 9500 2800
Wire Wire Line
	2750 1700 2750 2700
Connection ~ 2750 1850
Wire Wire Line
	2750 3000 2750 3250
Wire Wire Line
	2850 3400 2850 3250
Connection ~ 2850 3250
Wire Wire Line
	2750 1400 2950 1400
Wire Wire Line
	2850 1250 2850 1400
Connection ~ 2850 1400
Wire Wire Line
	9500 900  9500 950 
Connection ~ 9100 900 
Wire Wire Line
	9500 1200 9500 1150
Wire Wire Line
	9500 4050 9500 3900
Connection ~ 9100 4050
Wire Wire Line
	9500 3700 9500 3600
Wire Wire Line
	9500 3600 9700 3600
Wire Wire Line
	1800 4550 2000 4550
Wire Wire Line
	2700 4550 3000 4550
Wire Wire Line
	2350 4900 2350 5300
Wire Wire Line
	2350 5300 3000 5300
Wire Wire Line
	3400 4700 3400 4550
Wire Wire Line
	3300 4550 3850 4550
Wire Wire Line
	3400 4900 3400 5000
Wire Wire Line
	3400 5200 3400 5300
Wire Wire Line
	3300 5300 3850 5300
Wire Wire Line
	3650 4350 3650 5400
Wire Wire Line
	3650 4950 3400 4950
Connection ~ 3400 4950
Wire Wire Line
	3650 5700 3650 5600
Wire Wire Line
	3850 4550 3850 4800
Wire Wire Line
	3850 4800 4050 4800
Connection ~ 3400 4550
Wire Wire Line
	3850 5300 3850 4950
Wire Wire Line
	3850 4950 4050 4950
Connection ~ 3400 5300
Wire Wire Line
	4050 5100 4050 5400
Wire Wire Line
	5300 4150 5300 4800
Wire Wire Line
	4250 5400 4250 5300
Wire Wire Line
	4250 5300 4050 5300
Connection ~ 4050 5300
Wire Wire Line
	4250 5700 4250 5600
Wire Wire Line
	5450 4200 5300 4200
Connection ~ 5300 4200
Wire Wire Line
	5450 4450 5450 4400
Wire Wire Line
	4050 4650 3950 4650
Wire Wire Line
	5300 4800 5250 4800
Wire Wire Line
	2950 4400 2950 5400
Connection ~ 2950 5300
Wire Wire Line
	2950 5950 2950 5700
Wire Wire Line
	2750 5950 2950 5950
Wire Wire Line
	5250 5100 5250 5550
Wire Wire Line
	5250 5350 5700 5350
Wire Wire Line
	5700 5150 5700 4950
Wire Wire Line
	5800 4950 5250 4950
Wire Wire Line
	6000 4650 6000 5200
Wire Wire Line
	6000 4950 6050 4950
Wire Wire Line
	5800 4250 5800 4950
Wire Wire Line
	5800 4850 6050 4850
Wire Wire Line
	5250 4650 5900 4650
Wire Wire Line
	5900 4650 5900 4750
Wire Wire Line
	5900 4750 6050 4750
Wire Wire Line
	6000 4650 6050 4650
Connection ~ 6000 4950
Connection ~ 5250 5350
Wire Wire Line
	5450 5550 5450 4650
Connection ~ 5450 4650
Connection ~ 5700 4950
Wire Wire Line
	2750 4400 2750 5400
Connection ~ 2750 4550
Wire Wire Line
	2750 5700 2750 5950
Wire Wire Line
	2850 6100 2850 5950
Connection ~ 2850 5950
Wire Wire Line
	2750 4100 2950 4100
Wire Wire Line
	2850 3950 2850 4100
Connection ~ 2850 4100
Wire Wire Line
	6550 4600 6550 4450
Wire Wire Line
	5800 4250 6400 4250
Connection ~ 5800 4850
Wire Wire Line
	6550 1950 6550 1800
Wire Wire Line
	5800 1600 6400 1600
Connection ~ 5800 2150
Wire Wire Line
	8600 5050 8800 5050
Wire Wire Line
	7650 5200 7650 5050
Wire Wire Line
	8600 5250 8600 5050
Connection ~ 9250 3200
Wire Wire Line
	9250 2900 9250 2800
Wire Wire Line
	9100 3200 9500 3200
Wire Wire Line
	10500 2850 10500 2900
Wire Wire Line
	10500 2550 10500 2450
Connection ~ 3650 4950
Wire Wire Line
	3650 4050 3650 3850
Wire Wire Line
	3650 3850 5600 3850
Wire Wire Line
	5600 3850 5600 4650
Connection ~ 5600 4650
Connection ~ 3650 2250
Wire Wire Line
	3650 1350 3650 1100
Wire Wire Line
	3650 1100 5600 1100
Wire Wire Line
	5600 1100 5600 1950
Connection ~ 5600 1950
Wire Wire Line
	1850 4700 1800 4700
Connection ~ 1800 4700
Wire Wire Line
	1850 2000 1800 2000
Connection ~ 1800 2000
Wire Wire Line
	7650 5050 7900 5050
Wire Wire Line
	8150 5050 8100 5050
Wire Wire Line
	8150 5550 8100 5550
Wire Wire Line
	9150 5050 9000 5050
Wire Wire Line
	9150 5550 9000 5550
Wire Wire Line
	10350 4500 10350 4750
Wire Wire Line
	10350 4500 10200 4500
Wire Wire Line
	10200 4600 10350 4600
Connection ~ 10350 4600
Wire Wire Line
	8650 900  8650 1000
Wire Wire Line
	8650 1000 8050 1000
Connection ~ 8750 900 
Wire Wire Line
	8500 1200 8050 1200
Connection ~ 8500 1200
Wire Wire Line
	8100 4050 8100 1100
Wire Wire Line
	8100 1100 8050 1100
$Comp
L Jumper_NO_Small JP6
U 1 1
P 1800 4950
F 0 "JP6" H 1800 5030 50  0000 C CNN
F 1 "Jumper_NO_Small" H 1810 4890 50  0000 C CNN
F 2 "Pin_Headers:Pin_Header_Straight_1x02_Pitch2.54mm" H 1800 4950 50  0001 C CNN
F 3 "" H 1800 4950 50  0001 C CNN
	1    1800 4950
	0    1    1    0   
$EndComp
Wire Wire Line
	1800 4550 1800 4850
Wire Wire Line
	1800 5050 1800 5300
$Comp
L Jumper_NO_Small JP5
U 1 1
P 1800 2300
F 0 "JP5" H 1800 2380 50  0000 C CNN
F 1 "Jumper_NO_Small" H 1810 2240 50  0000 C CNN
F 2 "Pin_Headers:Pin_Header_Straight_1x02_Pitch2.54mm" H 1800 2300 50  0001 C CNN
F 3 "" H 1800 2300 50  0001 C CNN
	1    1800 2300
	0    1    1    0   
$EndComp
Wire Wire Line
	1800 1850 1800 2200
Wire Wire Line
	1800 2400 1800 2600
$EndSCHEMATC
